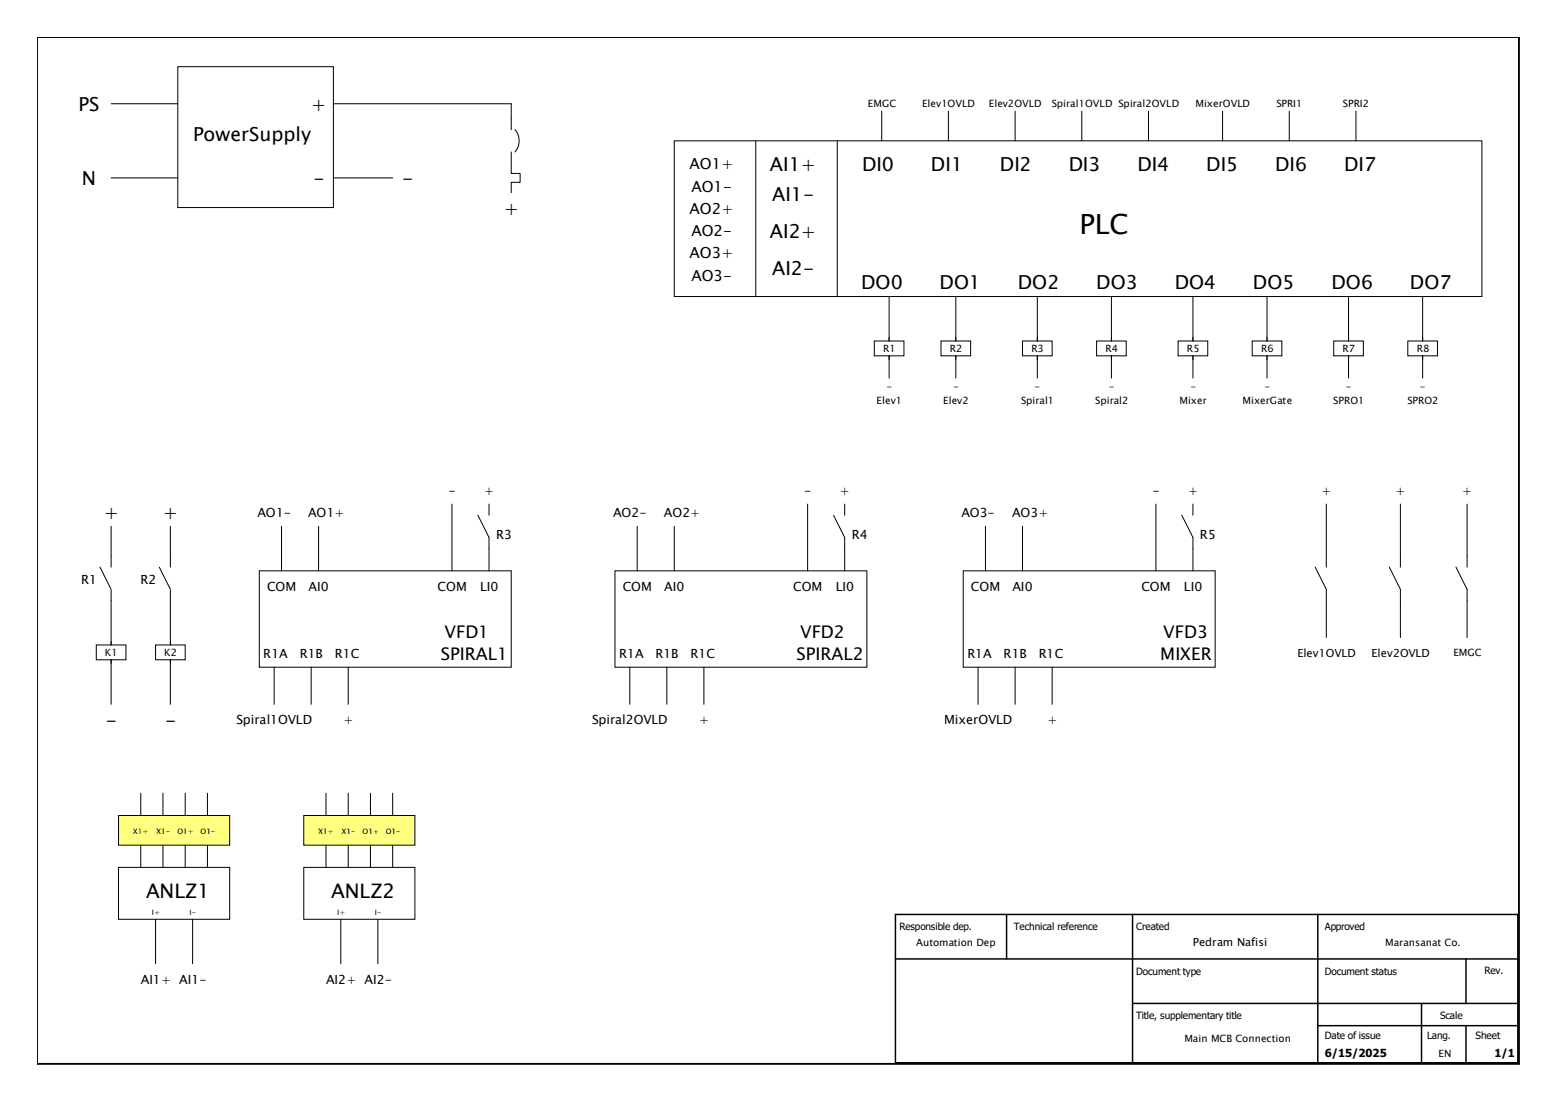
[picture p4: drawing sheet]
<svg xmlns="http://www.w3.org/2000/svg" width="420mm" height="297mm" viewBox="0 0 420 297" stroke-linecap="round" stroke-linejoin="round" font-family="sans-serif">
<g fill="none" stroke="#000" stroke-width=".27">
<path d="M48 18h42v38h-42zM30 28h18M90 28h48v7M139 35a4.6 4.6 0 0 1 0 6M182 38h218v42h-218zM204 38v42M226 38v42M238 30v8M256 30v8M274 30v8M292 30v8M310 30v8"/>
<path d="M330 30v8M348 30v8M366 30v8M30 48h18M90 48h16M138 41v5.8h2.4v2.4h-2.4v2.8M240 80v12M258 80v12M280 80v12M300 80v12M322 80v12M342 80v12"/>
<path d="M364 80v12M384 80v12M236 92h8v4h-8zM240 96v6M254 92h8v4h-8zM258 96v6M276 92h8v4h-8zM280 96v6M296 92h8v4h-8zM300 96v6M318 92h8v4h-8zM322 96v6"/>
<path d="M338 92h8v4h-8zM342 96v6M360 92h8v4h-8zM364 96v6M380 92h8v4h-8zM384 96v6M122 136v18M129 139l3 6v9M132 136v3M218 136v18M225 139l3 6v9M228 136v3"/>
<path d="M312 136v18M319 139l3 6v9M322 136v3M358 136v17M378 136v17M396 136v17M27 153l3 6M30 142v11M30 159.2v14.8M43 153l3 6M46 142v11M46 159.2v14.8"/>
<path d="M70 154h68v26h-68zM76 142v12M86 142v12M166 154h68v26h-68zM172 142v12M182 142v12M260 154h68v26h-68zM266 142v12M276 142v12M355 153l3 6v13M375 153l3 6v13M393 153l3 6v13"/>
<path d="M26 174h8v4h-8zM30 178v12M42 174h8v4h-8zM46 178v12M74 180v10M84 180v10M94 180v10M170 180v10M180 180v10M190 180v10M264 180v10M274 180v10"/>
<path d="M284 180v10M38 214v20M44 214v20M50 214v20M56 214v20M32 234h30v14h-30zM42 248v12M52 248v12"/>
</g>
<path d="M32 220h30v8h-30z" fill-rule="evenodd" fill="#ffff80" stroke="#000" stroke-width=".27"/>
<path d="M88 214v20M94 214v20M100 214v20M106 214v20M82 234h30v14h-30zM92 248v12M102 248v12" fill="none" stroke="#000" stroke-width=".27"/>
<path d="M82 220h30v8h-30z" fill-rule="evenodd" fill="#ffff80" stroke="#000" stroke-width=".27"/>
<path d="M10 10h400v277h-400z" fill="none" stroke="#000" stroke-width=".5"/>
<path d="M241.7 246.7h168v40h-168zM241.7 258.7h168M271.7 246.7v12M305.7 246.7v40M355.7 246.7v40M395.7 258.7v12M305.7 270.7h104M355.7 276.7h54M383.7 270.7v16M395.7 276.7v10" fill="none" stroke="#000" stroke-width=".4"/>
<text font-size="7.5" x="291.4" y="63">PLC</text>
<g font-size="5.4">
<text x="39.4" y="242.4">ANLZ1</text>
<text x="89.4" y="242.4">ANLZ2</text>
</g>
<g font-size="5.2">
<text x="21.2" y="30">PS</text>
<text x="84" y="30">+</text>
<text x="52.1" y="38">PowerSupply</text>
<text x="207.8" y="46.1">AI1+</text>
<text x="232.7" y="46">DI0</text>
<text x="251.3" y="46">DI1</text>
<text x="269.9" y="46">DI2</text>
<text x="288.5" y="46">DI3</text>
<text x="307" y="46">DI4</text>
<text x="325.6" y="46">DI5</text>
<text x="344.2" y="46">DI6</text>
<text x="362.8" y="46">DI7</text>
<text x="22.1" y="50">N</text>
<text x="84.6" y="50">-</text>
<text x="108.6" y="50">-</text>
<text x="136" y="58">+</text>
<text x="208.4" y="54.1">AI1-</text>
<text x="207.8" y="64.1">AI2+</text>
<text x="208.4" y="74.1">AI2-</text>
<text x="232.4" y="78">DO0</text>
<text x="253.6" y="78">DO1</text>
<text x="274.7" y="78">DO2</text>
<text x="295.9" y="78">DO3</text>
<text x="317.1" y="78">DO4</text>
<text x="338.2" y="78">DO5</text>
<text x="359.4" y="78">DO6</text>
<text x="380.6" y="78">DO7</text>
<text x="28" y="140">+</text>
<text x="44" y="140">+</text>
<text x="28.6" y="196">-</text>
<text x="44.6" y="196">-</text>
</g>
<g font-size="4.7">
<text x="120" y="172">VFD1</text>
<text x="216" y="172">VFD2</text>
<text x="314" y="172">VFD3</text>
<text x="119" y="178.1">SPIRAL1</text>
<text x="215" y="178.1">SPIRAL2</text>
<text x="313.2" y="178.1">MIXER</text>
</g>
<g font-size="4.1">
<text x="186.1" y="45.7">AO1+</text>
<text x="186.6" y="51.7">AO1-</text>
<text x="186.1" y="57.7">AO2+</text>
<text x="186.6" y="63.8">AO2-</text>
<text x="186.1" y="69.7">AO3+</text>
<text x="186.6" y="75.7">AO3-</text>
</g>
<g font-size="3.4">
<text x="121.1" y="133.4">-</text>
<text x="130.7" y="133.4">+</text>
<text x="217.1" y="133.4">-</text>
<text x="226.7" y="133.4">+</text>
<text x="311.1" y="133.4">-</text>
<text x="320.7" y="133.4">+</text>
<text x="356.7" y="133.4">+</text>
<text x="376.7" y="133.4">+</text>
<text x="394.7" y="133.4">+</text>
<text x="69.5" y="139.4">AO1-</text>
<text x="83.2" y="139.4">AO1+</text>
<text x="165.5" y="139.4">AO2-</text>
<text x="179.2" y="139.4">AO2+</text>
<text x="259.5" y="139.4">AO3-</text>
<text x="273.2" y="139.4">AO3+</text>
<text x="133.9" y="145.4">R3</text>
<text x="229.9" y="145.4">R4</text>
<text x="323.9" y="145.4">R5</text>
<text x="21.9" y="157.4">R1</text>
<text x="37.9" y="157.4">R2</text>
<text x="72.1" y="159.4">COM</text>
<text x="83.3" y="159.4">AI0</text>
<text x="118.1" y="159.4">COM</text>
<text x="129.6" y="159.4">LI0</text>
<text x="168.1" y="159.4">COM</text>
<text x="179.3" y="159.4">AI0</text>
<text x="214.1" y="159.4">COM</text>
<text x="225.6" y="159.4">LI0</text>
<text x="262.1" y="159.4">COM</text>
<text x="273.3" y="159.4">AI0</text>
<text x="308.1" y="159.4">COM</text>
<text x="319.6" y="159.4">LI0</text>
<text x="71.1" y="177.4">R1A</text>
<text x="80.9" y="177.4">R1B</text>
<text x="90.4" y="177.4">R1C</text>
<text x="167.1" y="177.4">R1A</text>
<text x="176.9" y="177.4">R1B</text>
<text x="186.4" y="177.4">R1C</text>
<text x="261.1" y="177.4">R1A</text>
<text x="270.9" y="177.4">R1B</text>
<text x="280.4" y="177.4">R1C</text>
<text x="63.8" y="195.3">Spiral1OVLD</text>
<text x="92.7" y="195.4">+</text>
<text x="159.8" y="195.3">Spiral2OVLD</text>
<text x="188.7" y="195.4">+</text>
<text x="254.8" y="195.3">MixerOVLD</text>
<text x="282.7" y="195.4">+</text>
<text x="38" y="265.4">AI1+ AI1-</text>
<text x="88" y="265.4">AI2+ AI2-</text>
</g>
<g font-size="3">
<text x="350.2" y="177.2">Elev1OVLD</text>
<text x="370.2" y="177.2">Elev2OVLD</text>
<text x="322" y="255.3">Pedram Nafisi</text>
<text x="357.6" y="285.2">6/15/2025</text>
<text x="403.4" y="285.2">1/1</text>
</g>
<g font-size="2.7">
<text x="234.3" y="29">EMGC</text>
<text x="248.9" y="29">Elev1OVLD</text>
<text x="266.9" y="29">Elev2OVLD</text>
<text x="283.9" y="29">Spiral1OVLD Spiral2OVLD</text>
<text x="322.7" y="29">MixerOVLD</text>
<text x="344.5" y="29">SPRI1</text>
<text x="362.5" y="29">SPRI2</text>
<text x="238.4" y="95.1">R1</text>
<text x="256.4" y="95.1">R2</text>
<text x="278.4" y="95.1">R3</text>
<text x="298.4" y="95.1">R4</text>
<text x="320.4" y="95.1">R5</text>
<text x="340.4" y="95.1">R6</text>
<text x="362.4" y="95.1">R7</text>
<text x="382.4" y="95.1">R8</text>
<text x="239.3" y="105.1">-</text>
<text x="257.3" y="105.1">-</text>
<text x="279.3" y="105.1">-</text>
<text x="299.3" y="105.1">-</text>
<text x="321.3" y="105.1">-</text>
<text x="341.3" y="105.1">-</text>
<text x="363.3" y="105.1">-</text>
<text x="383.3" y="105.1">-</text>
<text x="236.6" y="109.1">Elev1</text>
<text x="254.6" y="109.1">Elev2</text>
<text x="275.6" y="109.1">Spiral1</text>
<text x="295.6" y="109.1">Spiral2</text>
<text x="318.4" y="109.1">Mixer</text>
<text x="335.4" y="109.1">MixerGate</text>
<text x="359.9" y="109.1">SPRO1</text>
<text x="379.9" y="109.1">SPRO2</text>
<text x="28.3" y="177.1">K1</text>
<text x="44.3" y="177.1">K2</text>
<text x="392.3" y="177">EMGC</text>
<text x="242.8" y="250.8">Responsible dep.</text>
<text x="273.7" y="250.8">Technical reference</text>
<text x="306.7" y="250.8">Created</text>
<text x="357.6" y="250.8">Approved</text>
<text x="247.3" y="255.1">Automation Dep</text>
<text x="373.9" y="255.1">Maransanat Co.</text>
<text x="306.7" y="263">Document type</text>
<text x="357.6" y="263">Document status</text>
<text x="400.7" y="262.8">Rev.</text>
<text x="306.7" y="274.8">Title, supplementary title</text>
<text x="388.7" y="274.8">Scale</text>
<text x="319.7" y="281.1">Main MCB Connection</text>
<text x="357.6" y="280.4">Date of issue</text>
<text x="385.2" y="280.4">Lang.</text>
<text x="398.3" y="280.4">Sheet</text>
<text x="388.3" y="285.1">EN</text>
</g>
<g font-size="2">
<text x="36" y="225">X1+</text>
<text x="42.3" y="225">X1-</text>
<text x="47.9" y="225">O1+</text>
<text x="54.1" y="225">O1-</text>
<text x="86" y="225">X1+</text>
<text x="92.3" y="225">X1-</text>
<text x="97.9" y="225">O1+</text>
<text x="104.1" y="225">O1-</text>
<text x="41" y="247">I+</text>
<text x="51.2" y="247">I-</text>
<text x="91" y="247">I+</text>
<text x="101.2" y="247">I-</text>
</g>
</svg>
